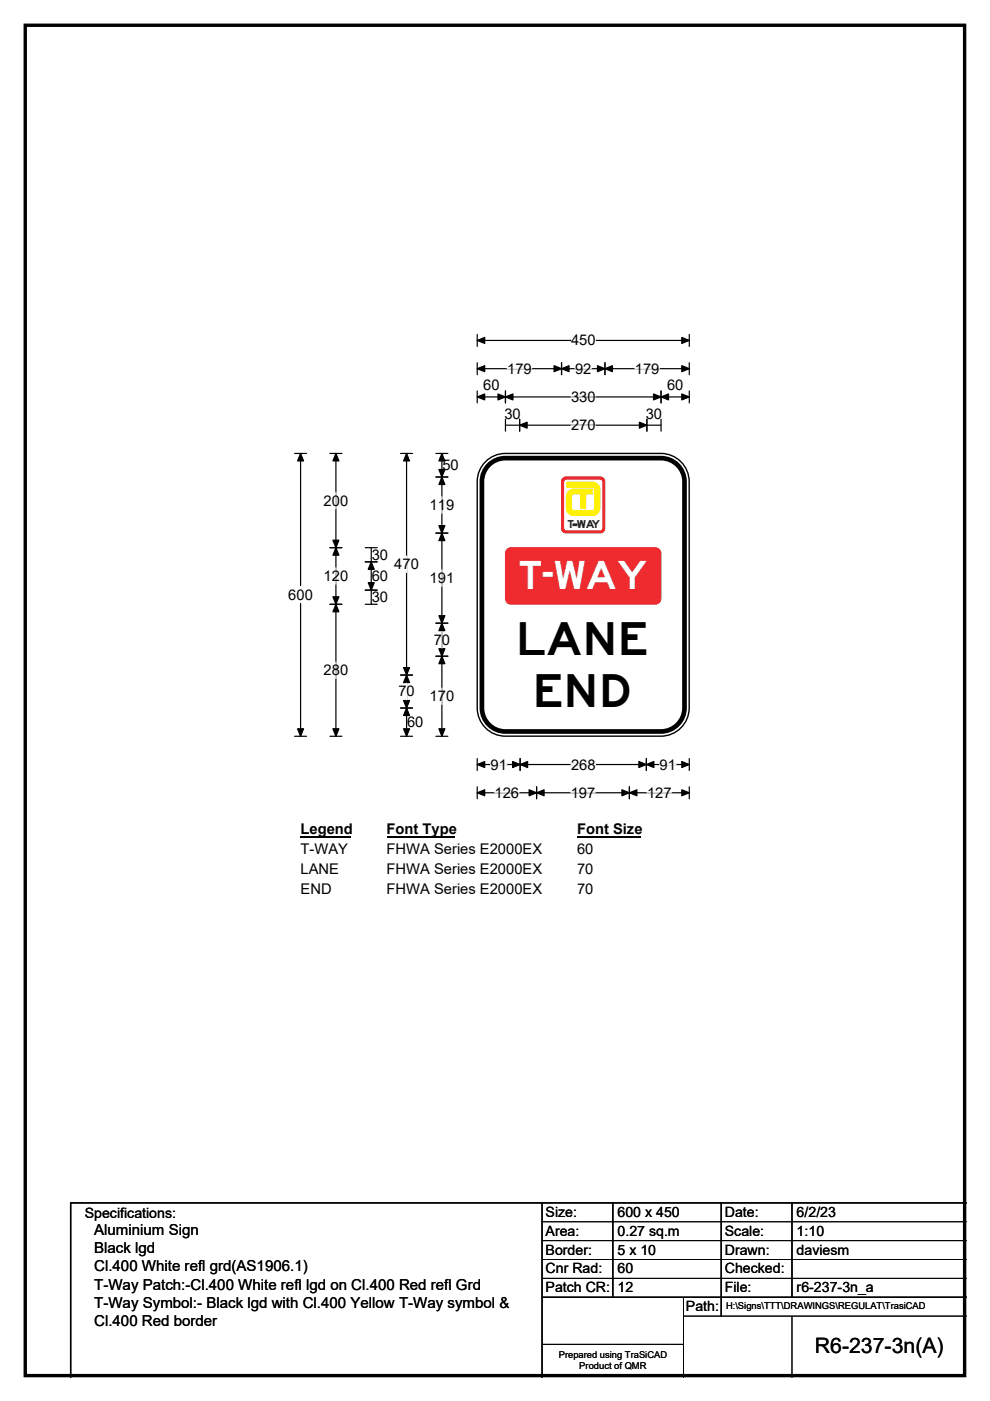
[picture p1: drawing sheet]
<svg xmlns="http://www.w3.org/2000/svg" width="210mm" height="297mm" viewBox="0 0 210 297" stroke-linecap="round" stroke-linejoin="round" font-family="sans-serif">
<path d="M5.4 5.4h199.2v286.3h-199.2z" fill="none" stroke="#000" stroke-width=".72"/>
<path d="M101.2 72.2h45M101.2 70.9v2.5M146.2 70.9v2.5" fill="none" stroke="#000" stroke-width=".25"/>
<path d="M101.2 72.2l1.6-.7v1.3zM144.6 71.5l1.6 .7-1.6 .6z" fill="#000" stroke="#000" stroke-width=".25"/>
<path d="M121.1 70.4h5.2v3.5h-5.2z" fill="#fff"/>
<g fill="none" stroke="#000" stroke-width=".25">
<path d="M101.2 78.2h45M101.2 76.9v2.5M119.1 76.9v2.5M128.3 76.9v2.5M146.2 76.9v2.5M62.5 96.1h2.5M63.8 96.1v60M101.2 82.9v2.5M101.2 84.2h45M107.2 82.9v2.5M107.2 88.9v2.5M107.2 90.1h33"/>
<path d="M110.2 88.9v2.5M137.2 88.9v2.5M140.2 82.9v2.5M140.2 88.9v2.5M146.2 82.9v2.5M62.5 156.1h2.5M101.2 160.8v2.6M101.2 166.8v2.6M101.2 162.1h45M101.2 168.1h45M110.3 160.8v2.6M113.8 166.8v2.6"/>
<path d="M133.5 166.8v2.6M137.1 160.8v2.6M146.2 160.8v2.6M146.2 166.8v2.6"/>
</g>
<g fill="#000" stroke="#000" stroke-width=".25">
<path d="M101.2 78.2l1.6-.7v1.3zM119.1 78.2l1.6-.7v1.3zM117.5 77.5l1.6 .7-1.6 .6zM126.7 77.5l1.6 .7-1.6 .6zM128.3 78.2l1.6-.7v1.3zM144.6 77.5l1.6 .7-1.6 .6zM63.8 96.1l.6 1.6h-1.3zM101.2 84.2l1.6-.7v1.3zM107.2 84.2l1.6-.7v1.3zM105.6 83.5l1.6 .7-1.6 .6zM110.2 90.1l1.6-.6v1.3zM135.6 89.5l1.6 .6-1.6 .7z"/>
<path d="M138.6 83.5l1.6 .7-1.6 .6zM140.2 84.2l1.6-.7v1.3zM144.6 83.5l1.6 .7-1.6 .6zM63.1 154.5h1.3l-.6 1.6zM101.2 162.1l1.6-.6v1.2zM101.2 168.1l1.6-.7v1.3zM110.3 162.1l1.6-.6v1.2zM108.7 161.5l1.6 .6-1.6 .6zM113.8 168.1l1.6-.7v1.3zM112.2 167.4l1.6 .7-1.6 .6zM131.9 167.4l1.6 .7-1.6 .6zM133.5 168.1l1.6-.7v1.3z"/>
<path d="M135.5 161.5l1.6 .6-1.6 .6zM137.1 162.1l1.6-.6v1.2zM144.6 161.5l1.6 .6-1.6 .6zM144.6 167.4l1.6 .7-1.6 .6z"/>
</g>
<path d="M107.6 78.2h5.2M122 78.2h3.4M134.7 78.2h5.2M121.1 84.2h5.2M121.1 90.1h5.2M104 162.1h3.5M104.9 168.1h5.2M121.1 168.1h5.2M121.1 162.1h5.2M137.2 168.1h5.3M139.9 162.1h3.5" fill="none" stroke="#fff" stroke-width=".25"/>
<path d="M61.2 124.4h5.2v3.5h-5.2z" fill="#fff"/>
<g fill="none" stroke="#000" stroke-width=".25">
<path d="M70 96.1h2.5M71.2 96.1v60M85 96.1h2.5M86.2 96.1v60M92.5 96.1h2.5M93.7 96.1v60M70 116.1h2.5M77.5 116.1h2.5M77.5 119.1h2.5M78.7 116.1v12M92.5 101.1h2.5M92.5 113h2.5"/>
<path d="M70 128.1h2.5M77.5 128.1h2.5M77.5 125.1h2.5M92.5 132.1h2.5M92.5 139.1h2.5M70 156.1h2.5M85 156.1h2.5M85 143.1h2.5M85 150.1h2.5M92.5 156.1h2.5"/>
</g>
<g fill="#000" stroke="#000" stroke-width=".25">
<path d="M71.2 96.1l.7 1.6h-1.3zM86.2 96.1l.7 1.6h-1.3zM93.7 96.1l.7 1.6h-1.3zM71.2 116.1l.7 1.6h-1.3zM70.6 114.5h1.3l-.7 1.6zM78.7 119.1l.7 1.6h-1.3zM93.7 101.1l.7 1.6h-1.3zM93.1 111.4h1.3l-.7 1.6zM93.1 99.5h1.3l-.7 1.6zM93.7 113l.7 1.6h-1.3zM70.6 126.5h1.3l-.7 1.6zM71.2 128.1l.7 1.6h-1.3z"/>
<path d="M78.1 123.5h1.3l-.7 1.6zM93.1 130.5h1.3l-.7 1.6zM93.7 132.1l.7 1.6h-1.3zM93.1 137.5h1.3l-.7 1.6zM93.7 139.1l.7 1.6h-1.3zM70.6 154.5h1.3l-.7 1.6zM86.2 143.1l.7 1.6h-1.3zM85.6 148.5h1.3l-.7 1.6zM85.6 141.5h1.3l-.7 1.6zM86.2 150.1l.7 1.6h-1.3zM85.6 154.5h1.3l-.7 1.6zM93.1 154.5h1.3l-.7 1.6z"/>
</g>
<path d="M71.2 104.4v3.5M86.2 117.9v3.5M93.7 105.3v3.5M71.2 120.4v3.5M93.7 120.8v3.5M93.7 133.9v3.5M71.2 140.4v3.4M86.2 144.9v3.5M93.7 145.9v3.5" fill="none" stroke="#fff" stroke-width=".25"/>
<path d="M63.8 174.1h10.7v3.5h-10.7z" fill="#fff"/>
<path d="M63.8 177.4h10.7" fill="none" stroke="#000" stroke-width=".32"/>
<path d="M82 174.1h14.4v3.5h-14.4z" fill="#fff"/>
<path d="M82 177.4h14.4" fill="none" stroke="#000" stroke-width=".32"/>
<path d="M122.4 174.1h13.4v3.5h-13.4z" fill="#fff"/>
<path d="M122.4 177.4h13.4" fill="none" stroke="#000" stroke-width=".32"/>
<g fill="#fff">
<path d="M63.8 178.3h9.9v3.5h-9.9z"/>
<path d="M82 178.3h32.9v3.5h-32.9z"/>
<path d="M122.4 178.3h3.5v3.5h-3.5z"/>
<path d="M63.8 182.5h8.1v3.4h-8.1z"/>
<path d="M82 182.5h32.9v3.4h-32.9z"/>
<path d="M122.4 182.5h3.5v3.4h-3.5z"/>
<path d="M63.8 186.6h6.5v3.5h-6.5z"/>
<path d="M82 186.6h32.9v3.5h-32.9z"/>
<path d="M122.4 186.6h3.5v3.5h-3.5z"/>
</g>
<path d="M103 97.9a6 6 0 0 1 4.2-1.8h33a6 6 0 0 1 6 6v48a6 6 0 0 1-6 6h-33a6 6 0 0 1-6-6v-48a6 6 0 0 1 1.8-4.2z" fill-rule="evenodd" fill="#fff" stroke="#fff" stroke-width=".21"/>
<path d="M103.4 98.9a5 5 0 0 1 3.8-1.8h33a5 5 0 0 1 5 5v48a5 5 0 0 1-5 5h-33a5 5 0 0 1-5-5v-48a5 5 0 0 1 1.2-3.2z" fill="none" stroke="#000" stroke-width=".99"/>
<path d="M103 97.9a6 6 0 0 1 4.2-1.8h33a6 6 0 0 1 6 6v48a6 6 0 0 1-6 6h-33a6 6 0 0 1-6-6v-48a6 6 0 0 1 1.8-4.2z" fill="none" stroke="#000" stroke-width=".3"/>
<path d="M119.4 101.4l.6-.3h7.4a.9 .9 0 0 1 .9 .9v10.1a.9 .9 0 0 1-.9 .9h-7.4a.92 .92 0 0 1-.9-.9v-10.1z" fill-rule="evenodd" fill="#ed1b23" stroke="#ed1b23" stroke-width=".21"/>
<path d="M119.7 101.8l.5-.2h7.1a.61 .61 0 0 1 .6 .6v9.8a.61 .61 0 0 1-.6 .6h-7.1a.62 .62 0 0 1-.7-.6v-9.8z" fill-rule="evenodd" fill="#fefefe" stroke="#ed1b23" stroke-width=".21"/>
<g fill="#fff100" stroke="#fff100" stroke-width=".21">
<path d="M120.2 102.2h5.5l.9 .4 .6 .8v4.3a1.56 1.56 0 0 1-1.5 1.6h-4a1.56 1.56 0 0 1-1.6-1.6l.1-2.8a1.52 1.52 0 0 1 1.5-1.2h3.8l.2 .2-.2 .2h-3.7a1.16 1.16 0 0 0-1.2 1.2v2.7l.5 .7 .6 .2h3.9a1.09 1.09 0 0 0 1.2-1.2v-3.9a1.12 1.12 0 0 0-1.2-1.1h-5.3l-.1-.1z" fill-rule="evenodd"/>
<path d="M120.2 102.9h5.4a.91 .91 0 0 1 1 .9v3.9a.97 .97 0 0 1-1 1l-3.9-.1a.91 .91 0 0 1-.9-.9v-2.4a.89 .89 0 0 1 1-1h1.8v3.4l-.2 .1-.3-.1v-3h-1.4l-.3 .2-.2 .4v2.4l.2 .4 .3 .1h3.9l.4-.1 .2-.4v-3.9l-.2-.4-.3-.1h-5.4l-.1-.1z" fill-rule="evenodd"/>
<path d="M123.8 104.3h1.7l.2 .2-.2 .2h-1.3v3l-.2 .1-.2-.1z" fill-rule="evenodd"/>
</g>
<path d="M121.5 111.1h.9v.3h-.9z" fill-rule="evenodd" fill="#221f20" stroke="#221f20" stroke-width=".21"/>
<path d="M107.4 116.6l.6-.4 .4-.1h30.6a1.2 1.2 0 0 1 1.2 1.2v9.6a1.22 1.22 0 0 1-1.2 1.2h-30.6a1.2 1.2 0 0 1-1.2-1.2v-9.6z" fill-rule="evenodd" fill="#ef2b2f" stroke="#ef2b2f" stroke-width=".21"/>
<path d="M115 255v37M130 255v20M153 255v24M168 255v20M205 255h-190v37M115 275h90" fill="none" stroke="#000" stroke-width=".3"/>
<path d="M115 259h90M115 263h90M115 267h90M115 271h90M145 279h60M145 275v17M168 279v13M115 285h30" fill="none" stroke="#000" stroke-width=".21"/>
<g font-size="9.7">
<text x="109.4" y="138.9">LANE</text>
<text x="112.9" y="149.8">END</text>
</g>
<text font-size="8.3" fill="#fff" x="110" y="124.9">T-WAY</text>
<text font-size="4.5" x="172.8" y="286.9">R6-237-3n(A)</text>
<g font-size="3.2">
<text x="20" y="261.9">Aluminium Sign</text>
<text x="20" y="265.7">Black lgd</text>
<text x="20" y="269.6">Cl.400 White refl grd(AS1906.1)</text>
<text x="20" y="273.4">T-Way Patch:-Cl.400 White refl lgd on Cl.400 Red refl Grd</text>
<text x="20" y="277.2">T-Way Symbol:- Black lgd with Cl.400 Yellow T-Way symbol &amp;</text>
<text x="20" y="281.1">Cl.400 Red border</text>
</g>
<g font-size="3.1">
<text x="121.1" y="73.2">450</text>
<text x="102.5" y="82.8">60</text>
<text x="107.6" y="79.2">179</text>
<text x="122" y="79.2">92</text>
<text x="134.7" y="79.2">179</text>
<text x="141.5" y="82.8">60</text>
<text x="107" y="88.8">30</text>
<text x="121.1" y="85.2">330</text>
<text x="137" y="88.8">30</text>
<text x="121.1" y="91.2">270</text>
<text x="93.8" y="99.7">50</text>
<text x="68.6" y="107.2">200</text>
<text x="91.1" y="108.1">119</text>
<text x="78.8" y="118.7">30</text>
<text x="68.6" y="123.2">120</text>
<text x="78.8" y="123.2">60</text>
<text x="83.6" y="120.7">470</text>
<text x="91.1" y="123.6">191</text>
<text x="61.2" y="127.2">600</text>
<text x="78.8" y="127.7">30</text>
<text x="92" y="136.7">70</text>
<text x="68.6" y="143.2">280</text>
<text x="84.5" y="147.7">70</text>
<text x="91.1" y="148.7">170</text>
<text x="86.3" y="154.2">60</text>
<text x="104" y="163.2">91</text>
<text x="121.1" y="163.2">268</text>
<text x="139.9" y="163.2">91</text>
<text x="104.9" y="169.1">126</text>
<text x="121.1" y="169.1">197</text>
<text x="137.2" y="169.1">127</text>
<text x="63.8" y="176.9">Legend</text>
<text x="82" y="176.9">Font Type</text>
<text x="122.4" y="176.9">Font Size</text>
<text x="63.8" y="181.1">T-WAY</text>
<text x="63.8" y="185.3">LANE</text>
<text x="82" y="181.1">FHWA Series E2000EX</text>
<text x="82" y="185.3">FHWA Series E2000EX</text>
<text x="122.4" y="181.1">60</text>
<text x="122.4" y="185.3">70</text>
<text x="63.8" y="189.4">END</text>
<text x="82" y="189.4">FHWA Series E2000EX</text>
<text x="122.4" y="189.4">70</text>
</g>
<g font-size="3">
<text x="115.7" y="258">Size:</text>
<text x="131" y="258">600 x 450</text>
<text x="153.7" y="258">Date:</text>
<text x="169" y="258">6/2/23</text>
<text x="18" y="258.2">Specifications:</text>
<text x="115.7" y="262">Area:</text>
<text x="131" y="262">0.27 sq.m</text>
<text x="153.7" y="262">Scale:</text>
<text x="169" y="262">1:10</text>
<text x="115.7" y="266">Border:</text>
<text x="115.7" y="270">Cnr Rad:</text>
<text x="131" y="266">5 x 10</text>
<text x="131" y="270">60</text>
<text x="153.7" y="266">Drawn:</text>
<text x="153.7" y="270">Checked:</text>
<text x="169" y="266">daviesm</text>
<text x="115.7" y="274">Patch CR:</text>
<text x="131" y="274">12</text>
<text x="153.7" y="274">File:</text>
<text x="169" y="274">r6-237-3n_a</text>
<text x="145.5" y="278">Path:</text>
</g>
<g font-size="2">
<text x="154" y="277.6">H:\Signs\TTT\DRAWINGS\REGULAT\TrasiCAD</text>
<text x="118.5" y="287.8">Prepared using TraSiCAD</text>
<text x="122.9" y="290.2">Product of QMR</text>
</g>
<g font-size="1.7" fill="#221f20">
<text x="120.5" y="112">TWA</text>
<text x="125.5" y="112">Y</text>
</g>
</svg>
